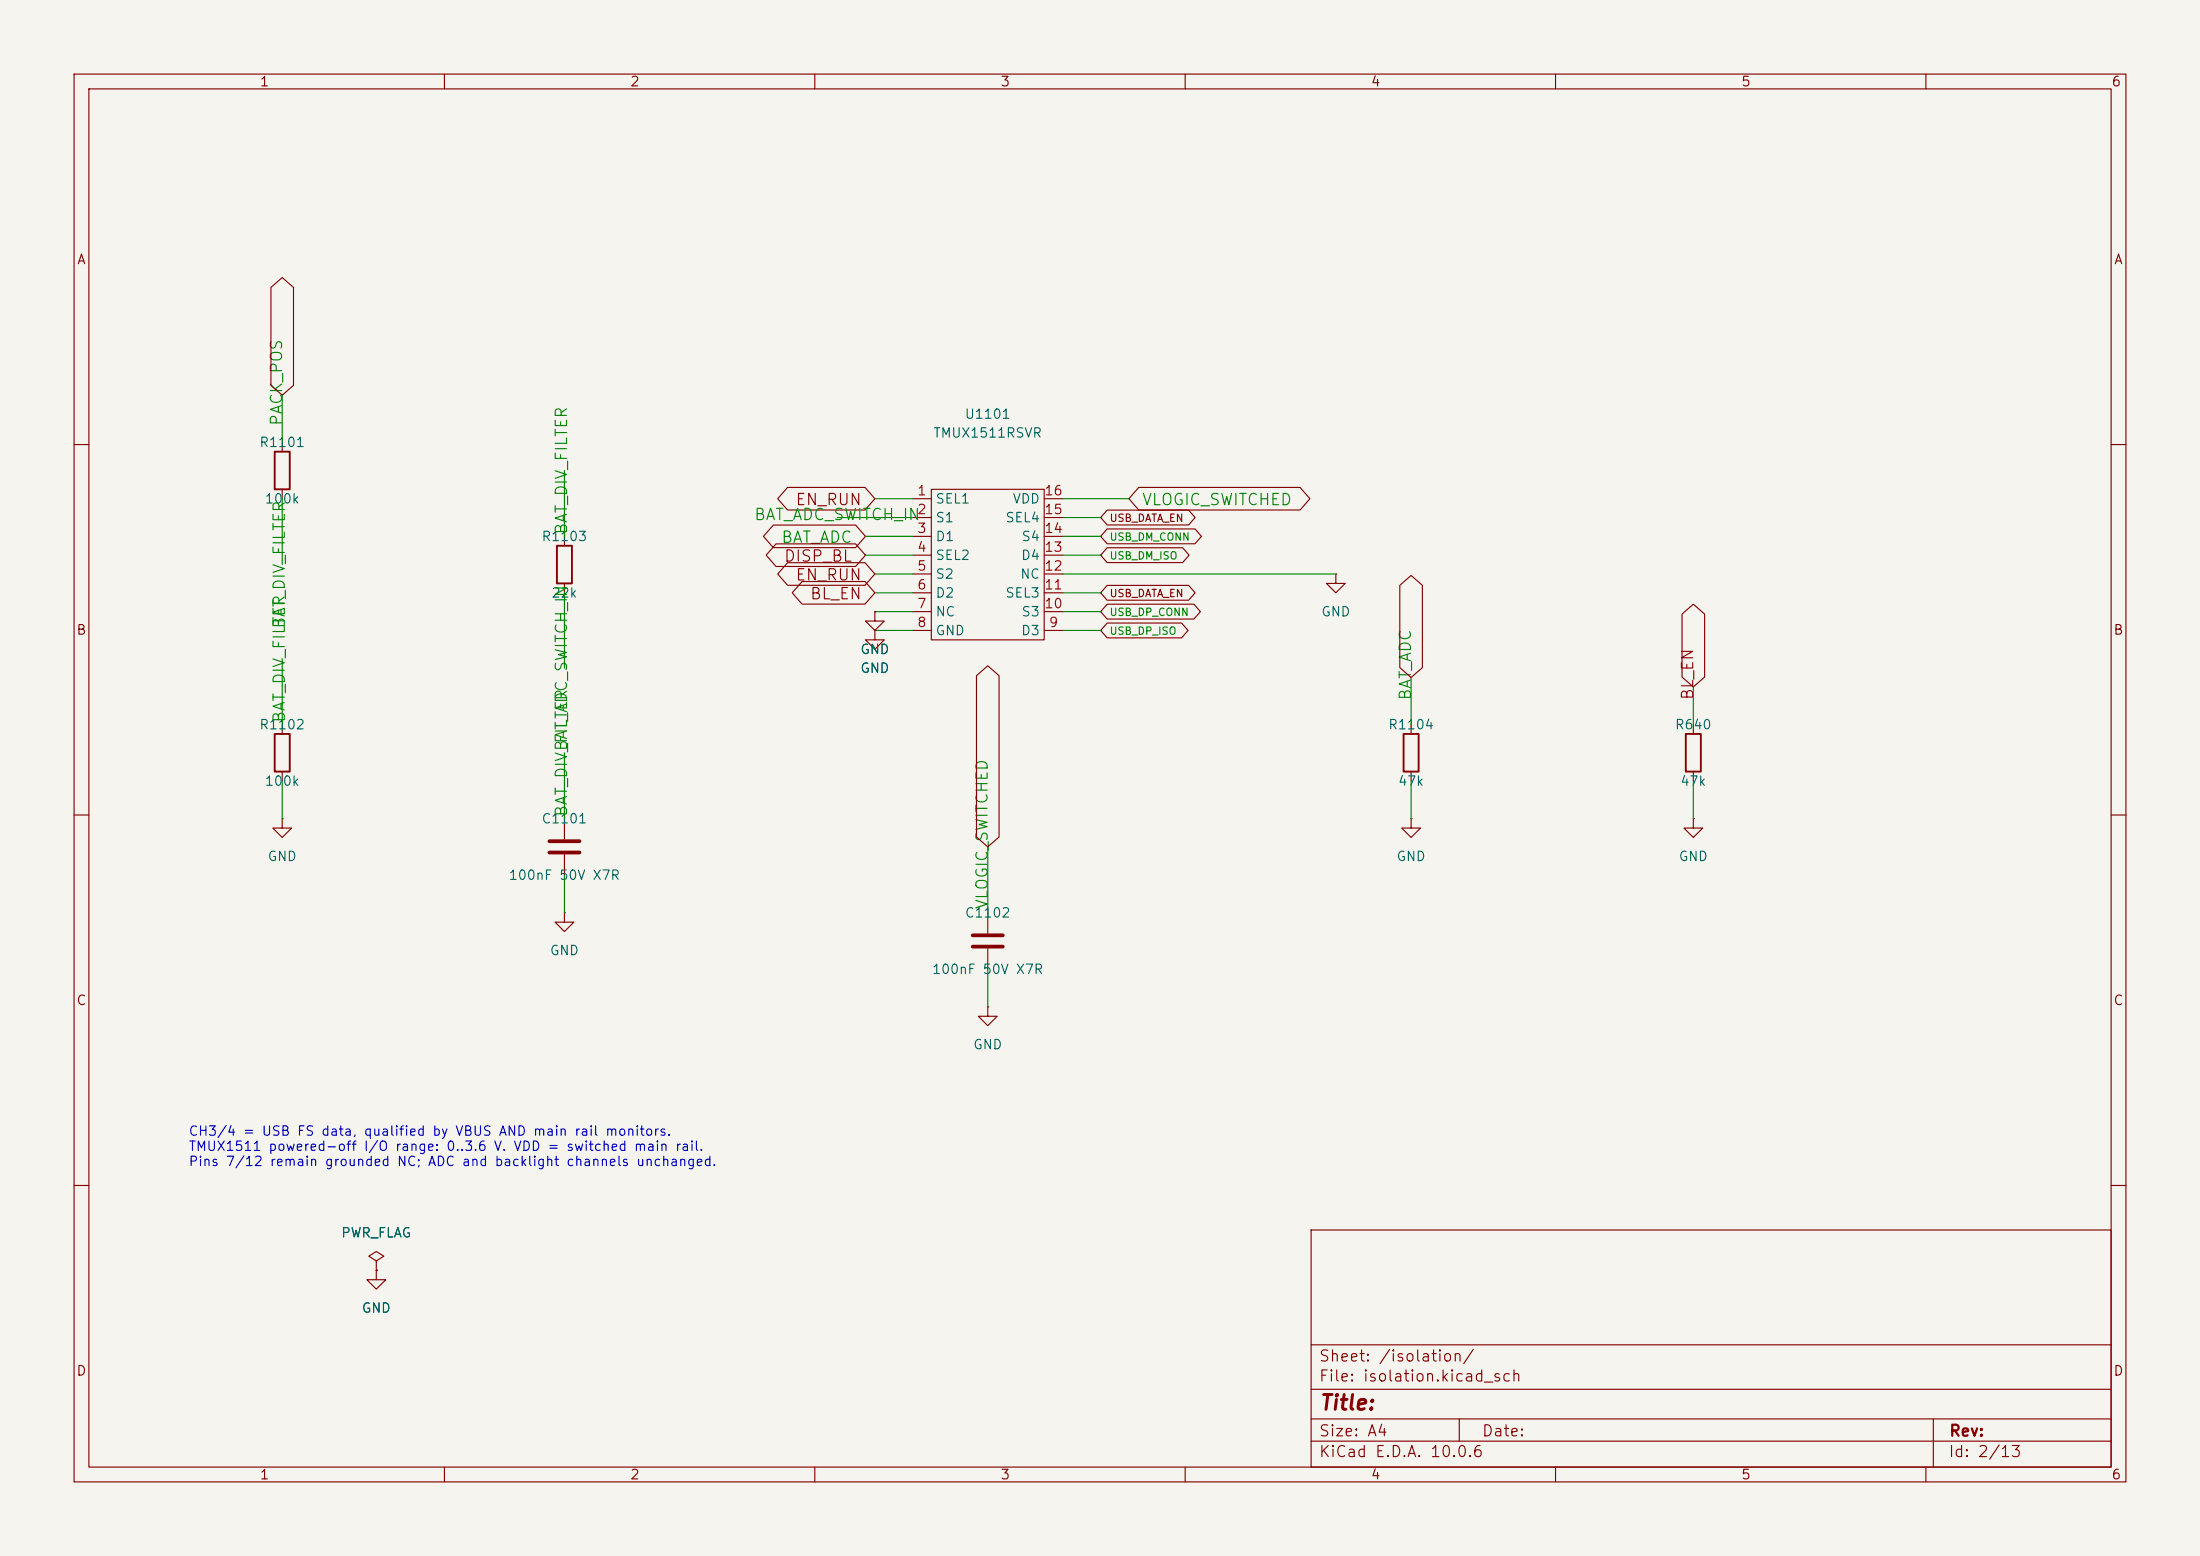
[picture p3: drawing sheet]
(kicad_sch
 (version 20260306)
 (generator "eeschema")
 (generator_version "10.0")
 (paper "A4")
 (lib_symbols
  (symbol "Device:C"
   (pin_numbers (hide yes))
   (pin_names
    (offset 0.254)) (exclude_from_sim no) (in_bom yes) (on_board yes)
   (in_pos_files yes)
   (duplicate_pin_numbers_are_jumpers no)
   (property "Reference" "C" (at 0.635 2.54 0) (show_name no) (do_not_autoplace no) (effects (font (size 1.27 1.27)) (justify left)))
   (property "Value" "C" (at 0.635 -2.54 0) (show_name no) (do_not_autoplace no) (effects (font (size 1.27 1.27)) (justify left)))
   (property "Footprint" "" (at 0.9652 -3.81 0) (show_name no) (do_not_autoplace no) (hide yes) (effects (font (size 1.27 1.27))))
   (property "Datasheet" "" (at 0 0 0) (show_name no) (do_not_autoplace no) (hide yes) (effects (font (size 1.27 1.27))))
   (property "Description" "Unpolarized capacitor" (at 0 0 0) (show_name no) (do_not_autoplace no) (hide yes) (effects (font (size 1.27 1.27))))
   (symbol "C_0_1"
    (polyline (pts (xy -2.032 0.762) (xy 2.032 0.762)) (stroke (width 0.508) (type default)) (fill (type none)))
    (polyline (pts (xy -2.032 -0.762) (xy 2.032 -0.762)) (stroke (width 0.508) (type default)) (fill (type none))))
   (symbol "C_1_1"
    (pin passive line (at 0 3.81 270) (length 2.794) (name "" (effects (font (size 1.27 1.27)))) (number "1" (effects (font (size 1.27 1.27)))))
    (pin passive line (at 0 -3.81 90) (length 2.794) (name "" (effects (font (size 1.27 1.27)))) (number "2" (effects (font (size 1.27 1.27))))))
   (embedded_fonts no))
  (symbol "Device:R"
   (pin_numbers (hide yes))
   (pin_names
    (offset 0)) (exclude_from_sim no) (in_bom yes) (on_board yes)
   (in_pos_files yes)
   (duplicate_pin_numbers_are_jumpers no)
   (property "Reference" "R" (at 2.032 0 90) (show_name no) (do_not_autoplace no) (effects (font (size 1.27 1.27))))
   (property "Value" "R" (at 0 0 90) (show_name no) (do_not_autoplace no) (effects (font (size 1.27 1.27))))
   (property "Footprint" "" (at -1.778 0 90) (show_name no) (do_not_autoplace no) (hide yes) (effects (font (size 1.27 1.27))))
   (property "Datasheet" "" (at 0 0 0) (show_name no) (do_not_autoplace no) (hide yes) (effects (font (size 1.27 1.27))))
   (property "Description" "Resistor" (at 0 0 0) (show_name no) (do_not_autoplace no) (hide yes) (effects (font (size 1.27 1.27))))
   (symbol "R_0_1"
    (rectangle (start -1.016 -2.54) (end 1.016 2.54) (stroke (width 0.254) (type default)) (fill (type none))))
   (symbol "R_1_1"
    (pin passive line (at 0 3.81 270) (length 1.27) (name "" (effects (font (size 1.27 1.27)))) (number "1" (effects (font (size 1.27 1.27)))))
    (pin passive line (at 0 -3.81 90) (length 1.27) (name "" (effects (font (size 1.27 1.27)))) (number "2" (effects (font (size 1.27 1.27))))))
   (embedded_fonts no))
  (symbol "Isolation:TMUX1511RSVR" (exclude_from_sim no) (in_bom yes) (on_board yes)
   (in_pos_files yes)
   (duplicate_pin_numbers_are_jumpers no)
   (property "Reference" "U" (at 0 0 0) (show_name no) (do_not_autoplace no) (effects (font (size 1.27 1.27))))
   (property "Value" "TMUX1511RSVR" (at 0 0 0) (show_name no) (do_not_autoplace no) (effects (font (size 1.27 1.27))))
   (property "Footprint" "" (at 0 0 0) (show_name no) (do_not_autoplace no) (hide yes) (effects (font (size 1.27 1.27))))
   (property "Datasheet" "https://www.ti.com/lit/ds/symlink/tmux1511.pdf" (at 0 0 0) (show_name no) (do_not_autoplace no) (hide yes) (effects (font (size 1.27 1.27))))
   (property "Description" "" (at 0 0 0) (show_name no) (do_not_autoplace no) (hide yes) (effects (font (size 1.27 1.27))))
   (symbol "TMUX1511RSVR_0_0"
    (pin input line (at -10.16 8.89 0) (length 2.54) (name "SEL1" (effects (font (size 1.27 1.27)))) (number "1" (effects (font (size 1.27 1.27)))))
    (pin passive line (at -10.16 6.35 0) (length 2.54) (name "S1" (effects (font (size 1.27 1.27)))) (number "2" (effects (font (size 1.27 1.27)))))
    (pin passive line (at -10.16 3.81 0) (length 2.54) (name "D1" (effects (font (size 1.27 1.27)))) (number "3" (effects (font (size 1.27 1.27)))))
    (pin input line (at -10.16 1.27 0) (length 2.54) (name "SEL2" (effects (font (size 1.27 1.27)))) (number "4" (effects (font (size 1.27 1.27)))))
    (pin passive line (at -10.16 -1.27 0) (length 2.54) (name "S2" (effects (font (size 1.27 1.27)))) (number "5" (effects (font (size 1.27 1.27)))))
    (pin passive line (at -10.16 -3.81 0) (length 2.54) (name "D2" (effects (font (size 1.27 1.27)))) (number "6" (effects (font (size 1.27 1.27)))))
    (pin passive line (at -10.16 -6.35 0) (length 2.54) (name "NC" (effects (font (size 1.27 1.27)))) (number "7" (effects (font (size 1.27 1.27)))))
    (pin power_in line (at -10.16 -8.89 0) (length 2.54) (name "GND" (effects (font (size 1.27 1.27)))) (number "8" (effects (font (size 1.27 1.27)))))
    (pin passive line (at 10.16 -8.89 180) (length 2.54) (name "D3" (effects (font (size 1.27 1.27)))) (number "9" (effects (font (size 1.27 1.27)))))
    (pin passive line (at 10.16 -6.35 180) (length 2.54) (name "S3" (effects (font (size 1.27 1.27)))) (number "10" (effects (font (size 1.27 1.27)))))
    (pin input line (at 10.16 -3.81 180) (length 2.54) (name "SEL3" (effects (font (size 1.27 1.27)))) (number "11" (effects (font (size 1.27 1.27)))))
    (pin passive line (at 10.16 -1.27 180) (length 2.54) (name "NC" (effects (font (size 1.27 1.27)))) (number "12" (effects (font (size 1.27 1.27)))))
    (pin passive line (at 10.16 1.27 180) (length 2.54) (name "D4" (effects (font (size 1.27 1.27)))) (number "13" (effects (font (size 1.27 1.27)))))
    (pin passive line (at 10.16 3.81 180) (length 2.54) (name "S4" (effects (font (size 1.27 1.27)))) (number "14" (effects (font (size 1.27 1.27)))))
    (pin input line (at 10.16 6.35 180) (length 2.54) (name "SEL4" (effects (font (size 1.27 1.27)))) (number "15" (effects (font (size 1.27 1.27)))))
    (pin power_in line (at 10.16 8.89 180) (length 2.54) (name "VDD" (effects (font (size 1.27 1.27)))) (number "16" (effects (font (size 1.27 1.27))))))
   (symbol "TMUX1511RSVR_0_1"
    (rectangle (start -7.62 10.16) (end 7.62 -10.16) (stroke (width 0) (type default)) (fill (type none))))
   (embedded_fonts no))
  (symbol "power:GND"
   (power global)
   (pin_numbers (hide yes))
   (pin_names
    (offset 0) (hide yes)) (exclude_from_sim no) (in_bom yes) (on_board yes)
   (in_pos_files yes)
   (duplicate_pin_numbers_are_jumpers no)
   (property "Reference" "#PWR" (at 0 -6.35 0) (show_name no) (do_not_autoplace no) (hide yes) (effects (font (size 1.27 1.27))))
   (property "Value" "GND" (at 0 -3.81 0) (show_name no) (do_not_autoplace no) (effects (font (size 1.27 1.27))))
   (property "Footprint" "" (at 0 0 0) (show_name no) (do_not_autoplace no) (hide yes) (effects (font (size 1.27 1.27))))
   (property "Datasheet" "" (at 0 0 0) (show_name no) (do_not_autoplace no) (hide yes) (effects (font (size 1.27 1.27))))
   (property "Description" "Power symbol creates a global label with name \"GND\" , ground" (at 0 0 0) (show_name no) (do_not_autoplace no) (hide yes) (effects (font (size 1.27 1.27))))
   (symbol "GND_0_1"
    (polyline (pts (xy 0 0) (xy 0 -1.27) (xy 1.27 -1.27) (xy 0 -2.54) (xy -1.27 -1.27) (xy 0 -1.27)) (stroke (width 0) (type default)) (fill (type none))))
   (symbol "GND_1_1"
    (pin power_in line (at 0 0 270) (length 0) (name "" (effects (font (size 1.27 1.27)))) (number "1" (effects (font (size 1.27 1.27))))))
   (embedded_fonts no))
  (symbol "power:PWR_FLAG"
   (power global)
   (pin_numbers (hide yes))
   (pin_names
    (offset 0) (hide yes)) (exclude_from_sim no) (in_bom yes) (on_board yes)
   (in_pos_files yes)
   (duplicate_pin_numbers_are_jumpers no)
   (property "Reference" "#FLG" (at 0 1.905 0) (show_name no) (do_not_autoplace no) (hide yes) (effects (font (size 1.27 1.27))))
   (property "Value" "PWR_FLAG" (at 0 3.81 0) (show_name no) (do_not_autoplace no) (effects (font (size 1.27 1.27))))
   (property "Footprint" "" (at 0 0 0) (show_name no) (do_not_autoplace no) (hide yes) (effects (font (size 1.27 1.27))))
   (property "Datasheet" "" (at 0 0 0) (show_name no) (do_not_autoplace no) (hide yes) (effects (font (size 1.27 1.27))))
   (property "Description" "Special symbol for telling ERC where power comes from" (at 0 0 0) (show_name no) (do_not_autoplace no) (hide yes) (effects (font (size 1.27 1.27))))
   (symbol "PWR_FLAG_0_0"
    (pin power_out line (at 0 0 90) (length 0) (name "" (effects (font (size 1.27 1.27)))) (number "1" (effects (font (size 1.27 1.27))))))
   (symbol "PWR_FLAG_0_1"
    (polyline (pts (xy 0 0) (xy 0 1.27) (xy -1.016 1.905) (xy 0 2.54) (xy 1.016 1.905) (xy 0 1.27)) (stroke (width 0) (type default)) (fill (type none))))
   (embedded_fonts no)))
 (wire (pts (xy 228.6 92.71) (xy 228.6 97.79)) (stroke (width 0) (type solid)))
 (wire (pts (xy 133.35 114.3) (xy 133.35 123.19)) (stroke (width 0) (type solid)))
 (wire (pts (xy 143.51 77.47) (xy 180.34 77.47)) (stroke (width 0) (type solid)))
 (wire (pts (xy 118.11 80.01) (xy 123.19 80.01)) (stroke (width 0) (type solid)))
 (wire (pts (xy 38.1 105.41) (xy 38.1 110.49)) (stroke (width 0) (type solid)))
 (wire (pts (xy 76.2 118.11) (xy 76.2 123.19)) (stroke (width 0) (type solid)))
 (wire (pts (xy 190.5 105.41) (xy 190.5 110.49)) (stroke (width 0) (type solid)))
 (wire (pts (xy 118.11 85.09) (xy 123.19 85.09)) (stroke (width 0) (type solid)))
 (wire (pts (xy 190.5 91.44) (xy 190.5 97.79)) (stroke (width 0) (type solid)))
 (wire (pts (xy 118.11 77.47) (xy 123.19 77.47)) (stroke (width 0) (type solid)))
 (wire (pts (xy 228.6 105.41) (xy 228.6 110.49)) (stroke (width 0) (type solid)))
 (wire (pts (xy 38.1 53.34) (xy 38.1 59.69)) (stroke (width 0) (type solid)))
 (wire (pts (xy 133.35 130.81) (xy 133.35 135.89)) (stroke (width 0) (type solid)))
 (wire (pts (xy 118.11 67.31) (xy 123.19 67.31)) (stroke (width 0) (type solid)))
 (wire (pts (xy 116.84 74.93) (xy 123.19 74.93)) (stroke (width 0) (type solid)))
 (wire (pts (xy 143.51 80.01) (xy 148.59 80.01)) (stroke (width 0) (type solid)))
 (wire (pts (xy 76.2 63.5) (xy 76.2 72.39)) (stroke (width 0) (type solid)))
 (wire (pts (xy 143.51 72.39) (xy 148.59 72.39)) (stroke (width 0) (type solid)))
 (wire (pts (xy 113.03 69.85) (xy 123.19 69.85)) (stroke (width 0) (type solid)))
 (wire (pts (xy 143.51 82.55) (xy 148.59 82.55)) (stroke (width 0) (type solid)))
 (wire (pts (xy 76.2 80.01) (xy 76.2 90.17)) (stroke (width 0) (type solid)))
 (wire (pts (xy 143.51 85.09) (xy 148.59 85.09)) (stroke (width 0) (type solid)))
 (wire (pts (xy 38.1 67.31) (xy 38.1 76.2)) (stroke (width 0) (type solid)))
 (wire (pts (xy 76.2 101.6) (xy 76.2 110.49)) (stroke (width 0) (type solid)))
 (wire (pts (xy 116.84 72.39) (xy 123.19 72.39)) (stroke (width 0) (type solid)))
 (wire (pts (xy 118.11 82.55) (xy 123.19 82.55)) (stroke (width 0) (type solid)))
 (wire (pts (xy 143.51 74.93) (xy 148.59 74.93)) (stroke (width 0) (type solid)))
 (wire (pts (xy 143.51 69.85) (xy 148.59 69.85)) (stroke (width 0) (type solid)))
 (wire (pts (xy 38.1 88.9) (xy 38.1 97.79)) (stroke (width 0) (type solid)))
 (wire (pts (xy 143.51 67.31) (xy 152.4 67.31)) (stroke (width 0) (type solid)))
 (label "BAT_DIV_FILTER" (at 38.1 76.2 90) (effects (font (size 1.524 1.524))))
 (label "BAT_DIV_FILTER" (at 38.1 88.9 90) (effects (font (size 1.524 1.524))))
 (label "BAT_ADC_SWITCH_IN" (at 76.2 90.17 90) (effects (font (size 1.524 1.524))))
 (label "BAT_DIV_FILTER" (at 76.2 101.6 90) (effects (font (size 1.524 1.524))))
 (label "BAT_ADC_SWITCH_IN" (at 113.03 69.85 0) (effects (font (size 1.524 1.524))))
 (label "BAT_DIV_FILTER" (at 76.2 63.5 90) (effects (font (size 1.524 1.524))))
 (global_label "BAT_ADC"
  (shape bidirectional) (at 116.84 72.39 180) (effects (font (size 1.524 1.524)) (justify right))
  (property "Intersheetrefs" "${INTERSHEET_REFS}" (at 116.84 72.39 0) (hide yes) (show_name no) (do_not_autoplace no) (effects (font (size 1.27 1.27)))))
 (global_label "EN_RUN"
  (shape bidirectional) (at 118.11 67.31 180) (effects (font (size 1.524 1.524)) (justify right))
  (property "Intersheetrefs" "${INTERSHEET_REFS}" (at 118.11 67.31 0) (hide yes) (show_name no) (do_not_autoplace no) (effects (font (size 1.27 1.27)))))
 (global_label "VLOGIC_SWITCHED"
  (shape bidirectional) (at 152.4 67.31 0) (effects (font (size 1.524 1.524)) (justify left))
  (property "Intersheetrefs" "${INTERSHEET_REFS}" (at 152.4 67.31 0) (hide yes) (show_name no) (do_not_autoplace no) (effects (font (size 1.27 1.27)))))
 (global_label "BL_EN"
  (shape bidirectional) (at 118.11 80.01 180) (effects (font (size 1.524 1.524)) (justify right))
  (property "Intersheetrefs" "${INTERSHEET_REFS}" (at 118.11 80.01 0) (hide yes) (show_name no) (do_not_autoplace no) (effects (font (size 1.27 1.27)))))
 (global_label "VLOGIC_SWITCHED"
  (shape bidirectional) (at 133.35 114.3 90) (effects (font (size 1.524 1.524)) (justify bottom))
  (property "Intersheetrefs" "${INTERSHEET_REFS}" (at 133.35 114.3 0) (hide yes) (show_name no) (do_not_autoplace no) (effects (font (size 1.27 1.27)))))
 (global_label "BL_EN"
  (shape bidirectional) (at 228.6 92.71 90) (effects (font (size 1.524 1.524)) (justify bottom))
  (property "Intersheetrefs" "${INTERSHEET_REFS}" (at 228.6 92.71 0) (hide yes) (show_name no) (do_not_autoplace no) (effects (font (size 1.27 1.27)))))
 (global_label "EN_RUN"
  (shape bidirectional) (at 118.11 77.47 180) (effects (font (size 1.524 1.524)) (justify right))
  (property "Intersheetrefs" "${INTERSHEET_REFS}" (at 118.11 77.47 0) (hide yes) (show_name no) (do_not_autoplace no) (effects (font (size 1.27 1.27)))))
 (global_label "DISP_BL"
  (shape bidirectional) (at 116.84 74.93 180) (effects (font (size 1.524 1.524)) (justify right))
  (property "Intersheetrefs" "${INTERSHEET_REFS}" (at 116.84 74.93 0) (hide yes) (show_name no) (do_not_autoplace no) (effects (font (size 1.27 1.27)))))
 (global_label "BAT_ADC"
  (shape bidirectional) (at 190.5 91.44 90) (effects (font (size 1.524 1.524)) (justify bottom))
  (property "Intersheetrefs" "${INTERSHEET_REFS}" (at 190.5 91.44 0) (hide yes) (show_name no) (do_not_autoplace no) (effects (font (size 1.27 1.27)))))
 (global_label "PACK_POS"
  (shape bidirectional) (at 38.1 53.34 90) (effects (font (size 1.524 1.524)) (justify bottom))
  (property "Intersheetrefs" "${INTERSHEET_REFS}" (at 38.1 53.34 0) (hide yes) (show_name no) (do_not_autoplace no) (effects (font (size 1.27 1.27)))))
 (symbol
  (lib_id "power:GND") (at 38.1 110.49 0) (unit 1)
  (body_style 1) (exclude_from_sim no) (in_bom yes) (on_board yes)
  (in_pos_files yes) (dnp no)
  (property "Reference" "#PWR8000" (at 38.1 116.84 0) (hide yes) (show_name no) (do_not_autoplace no) (effects (font (size 1.27 1.27))))
  (property "Value" "GND" (at 38.1 115.57 0) (show_name no) (do_not_autoplace no) (effects (font (size 1.27 1.27))))
  (property "Footprint" "" (at 38.1 110.49 0) (hide yes) (show_name no) (do_not_autoplace no) (effects (font (size 1.27 1.27))))
  (property "Datasheet" "" (at 38.1 110.49 0) (hide yes) (show_name no) (do_not_autoplace no) (effects (font (size 1.27 1.27))))
  (property "Description" "" (at 38.1 110.49 0) (show_name no) (do_not_autoplace no) (effects (font (size 1.27 1.27)))) (pin "1"))
 (symbol
  (lib_id "Device:R") (at 38.1 63.5 0) (unit 1)
  (body_style 1) (exclude_from_sim no) (in_bom yes) (on_board yes)
  (in_pos_files yes) (dnp no)
  (property "Reference" "R1101" (at 38.1 59.69 0) (show_name no) (do_not_autoplace no) (effects (font (size 1.27 1.27))))
  (property "Value" "100k" (at 38.1 67.31 0) (show_name no) (do_not_autoplace no) (effects (font (size 1.27 1.27))))
  (property "Footprint" "Resistor_SMD:R_0603_1608Metric" (at 38.1 63.5 0) (hide yes) (show_name no) (do_not_autoplace no) (effects (font (size 1.27 1.27))))
  (property "Datasheet" "" (at 38.1 63.5 0) (hide yes) (show_name no) (do_not_autoplace no) (effects (font (size 1.27 1.27))))
  (property "Description" "" (at 38.1 63.5 0) (show_name no) (do_not_autoplace no) (effects (font (size 1.27 1.27))))
  (property "MPN" "0603WAF1003T5E" (at 38.1 63.5 0) (hide yes) (show_name no) (do_not_autoplace no) (effects (font (size 1.27 1.27))))
  (property "LCSC" "C25803" (at 38.1 63.5 0) (hide yes) (show_name no) (do_not_autoplace no) (effects (font (size 1.27 1.27)))) (pin "1") (pin "2"))
 (symbol
  (lib_id "Device:R") (at 38.1 101.6 0) (unit 1)
  (body_style 1) (exclude_from_sim no) (in_bom yes) (on_board yes)
  (in_pos_files yes) (dnp no)
  (property "Reference" "R1102" (at 38.1 97.79 0) (show_name no) (do_not_autoplace no) (effects (font (size 1.27 1.27))))
  (property "Value" "100k" (at 38.1 105.41 0) (show_name no) (do_not_autoplace no) (effects (font (size 1.27 1.27))))
  (property "Footprint" "Resistor_SMD:R_0603_1608Metric" (at 38.1 101.6 0) (hide yes) (show_name no) (do_not_autoplace no) (effects (font (size 1.27 1.27))))
  (property "Datasheet" "" (at 38.1 101.6 0) (hide yes) (show_name no) (do_not_autoplace no) (effects (font (size 1.27 1.27))))
  (property "Description" "" (at 38.1 101.6 0) (show_name no) (do_not_autoplace no) (effects (font (size 1.27 1.27))))
  (property "MPN" "0603WAF1003T5E" (at 38.1 101.6 0) (hide yes) (show_name no) (do_not_autoplace no) (effects (font (size 1.27 1.27))))
  (property "LCSC" "C25803" (at 38.1 101.6 0) (hide yes) (show_name no) (do_not_autoplace no) (effects (font (size 1.27 1.27)))) (pin "1") (pin "2"))
 (symbol
  (lib_id "power:GND") (at 76.2 123.19 0) (unit 1)
  (body_style 1) (exclude_from_sim no) (in_bom yes) (on_board yes)
  (in_pos_files yes) (dnp no)
  (property "Reference" "#PWR8004" (at 76.2 129.54 0) (hide yes) (show_name no) (do_not_autoplace no) (effects (font (size 1.27 1.27))))
  (property "Value" "GND" (at 76.2 128.27 0) (show_name no) (do_not_autoplace no) (effects (font (size 1.27 1.27))))
  (property "Footprint" "" (at 76.2 123.19 0) (hide yes) (show_name no) (do_not_autoplace no) (effects (font (size 1.27 1.27))))
  (property "Datasheet" "" (at 76.2 123.19 0) (hide yes) (show_name no) (do_not_autoplace no) (effects (font (size 1.27 1.27))))
  (property "Description" "" (at 76.2 123.19 0) (show_name no) (do_not_autoplace no) (effects (font (size 1.27 1.27)))) (pin "1"))
 (symbol
  (lib_id "Device:R") (at 76.2 76.2 0) (unit 1)
  (body_style 1) (exclude_from_sim no) (in_bom yes) (on_board yes)
  (in_pos_files yes) (dnp no)
  (property "Reference" "R1103" (at 76.2 72.39 0) (show_name no) (do_not_autoplace no) (effects (font (size 1.27 1.27))))
  (property "Value" "22k" (at 76.2 80.01 0) (show_name no) (do_not_autoplace no) (effects (font (size 1.27 1.27))))
  (property "Footprint" "Resistor_SMD:R_0603_1608Metric" (at 76.2 76.2 0) (hide yes) (show_name no) (do_not_autoplace no) (effects (font (size 1.27 1.27))))
  (property "Datasheet" "" (at 76.2 76.2 0) (hide yes) (show_name no) (do_not_autoplace no) (effects (font (size 1.27 1.27))))
  (property "Description" "" (at 76.2 76.2 0) (show_name no) (do_not_autoplace no) (effects (font (size 1.27 1.27))))
  (property "MPN" "0603WAF2202T5E" (at 76.2 76.2 0) (hide yes) (show_name no) (do_not_autoplace no) (effects (font (size 1.27 1.27))))
  (property "LCSC" "C31850" (at 76.2 76.2 0) (hide yes) (show_name no) (do_not_autoplace no) (effects (font (size 1.27 1.27)))) (pin "2") (pin "1"))
 (symbol
  (lib_id "Isolation:TMUX1511RSVR") (at 133.35 76.2 0) (unit 1)
  (body_style 1) (exclude_from_sim no) (in_bom yes) (on_board yes)
  (in_pos_files yes) (dnp no)
  (property "Reference" "U1101" (at 133.35 55.88 0) (show_name no) (do_not_autoplace no) (effects (font (size 1.27 1.27))))
  (property "Value" "TMUX1511RSVR" (at 133.35 58.42 0) (show_name no) (do_not_autoplace no) (effects (font (size 1.27 1.27))))
  (property "Footprint" "IsolationCandidates:TI_RSV0016A_UQFN16_1.8x2.6mm_P0.4mm_Vendor" (at 133.35 76.2 0) (hide yes) (show_name no) (do_not_autoplace no) (effects (font (size 1.27 1.27))))
  (property "Datasheet" "" (at 133.35 76.2 0) (hide yes) (show_name no) (do_not_autoplace no) (effects (font (size 1.27 1.27))))
  (property "Description" "" (at 133.35 76.2 0) (show_name no) (do_not_autoplace no) (effects (font (size 1.27 1.27))))
  (property "MPN" "TMUX1511RSVR" (at 133.35 76.2 0) (hide yes) (show_name no) (do_not_autoplace no) (effects (font (size 1.27 1.27))))
  (property "LCSC" "C2673275" (at 133.35 76.2 0) (hide yes) (show_name no) (do_not_autoplace no) (effects (font (size 1.27 1.27)))) (pin "1") (pin "3") (pin "10") (pin "12") (pin "7") (pin "4") (pin "9") (pin "2") (pin "6") (pin "14") (pin "13") (pin "11") (pin "8") (pin "5") (pin "16") (pin "15"))
 (symbol
  (lib_id "Device:R") (at 228.6 101.6 0) (unit 1)
  (body_style 1) (exclude_from_sim no) (in_bom yes) (on_board yes)
  (in_pos_files yes) (dnp no)
  (property "Reference" "R640" (at 228.6 97.79 0) (show_name no) (do_not_autoplace no) (effects (font (size 1.27 1.27))))
  (property "Value" "47k" (at 228.6 105.41 0) (show_name no) (do_not_autoplace no) (effects (font (size 1.27 1.27))))
  (property "Footprint" "Resistor_SMD:R_0603_1608Metric" (at 228.6 101.6 0) (hide yes) (show_name no) (do_not_autoplace no) (effects (font (size 1.27 1.27))))
  (property "Datasheet" "" (at 228.6 101.6 0) (hide yes) (show_name no) (do_not_autoplace no) (effects (font (size 1.27 1.27))))
  (property "Description" "" (at 228.6 101.6 0) (show_name no) (do_not_autoplace no) (effects (font (size 1.27 1.27))))
  (property "MPN" "0603WAF4702T5E" (at 228.6 101.6 0) (hide yes) (show_name no) (do_not_autoplace no) (effects (font (size 1.27 1.27))))
  (property "LCSC" "C25819" (at 228.6 101.6 0) (hide yes) (show_name no) (do_not_autoplace no) (effects (font (size 1.27 1.27)))) (pin "2") (pin "1"))
 (symbol
  (lib_id "power:PWR_FLAG") (at 50.8 171.45 0) (unit 1)
  (body_style 1) (exclude_from_sim no) (in_bom yes) (on_board yes)
  (in_pos_files yes) (dnp no)
  (property "Reference" "#PWR8005" (at 50.8 165.1 0) (hide yes) (show_name no) (do_not_autoplace no) (effects (font (size 1.27 1.27))))
  (property "Value" "PWR_FLAG" (at 50.8 166.37 0) (show_name no) (do_not_autoplace no) (effects (font (size 1.27 1.27))))
  (property "Footprint" "" (at 50.8 171.45 0) (hide yes) (show_name no) (do_not_autoplace no) (effects (font (size 1.27 1.27))))
  (property "Datasheet" "" (at 50.8 171.45 0) (hide yes) (show_name no) (do_not_autoplace no) (effects (font (size 1.27 1.27))))
  (property "Description" "" (at 50.8 171.45 0) (show_name no) (do_not_autoplace no) (effects (font (size 1.27 1.27)))) (pin "1"))
 (symbol
  (lib_id "Device:R") (at 190.5 101.6 0) (unit 1)
  (body_style 1) (exclude_from_sim no) (in_bom yes) (on_board yes)
  (in_pos_files yes) (dnp no)
  (property "Reference" "R1104" (at 190.5 97.79 0) (show_name no) (do_not_autoplace no) (effects (font (size 1.27 1.27))))
  (property "Value" "47k" (at 190.5 105.41 0) (show_name no) (do_not_autoplace no) (effects (font (size 1.27 1.27))))
  (property "Footprint" "Resistor_SMD:R_0603_1608Metric" (at 190.5 101.6 0) (hide yes) (show_name no) (do_not_autoplace no) (effects (font (size 1.27 1.27))))
  (property "Datasheet" "" (at 190.5 101.6 0) (hide yes) (show_name no) (do_not_autoplace no) (effects (font (size 1.27 1.27))))
  (property "Description" "" (at 190.5 101.6 0) (show_name no) (do_not_autoplace no) (effects (font (size 1.27 1.27))))
  (property "MPN" "0603WAF4702T5E" (at 190.5 101.6 0) (hide yes) (show_name no) (do_not_autoplace no) (effects (font (size 1.27 1.27))))
  (property "LCSC" "C25819" (at 190.5 101.6 0) (hide yes) (show_name no) (do_not_autoplace no) (effects (font (size 1.27 1.27)))) (pin "2") (pin "1"))
 (symbol
  (lib_id "Device:C") (at 133.35 127 0) (unit 1)
  (body_style 1) (exclude_from_sim no) (in_bom yes) (on_board yes)
  (in_pos_files yes) (dnp no)
  (property "Reference" "C1102" (at 133.35 123.19 0) (show_name no) (do_not_autoplace no) (effects (font (size 1.27 1.27))))
  (property "Value" "100nF 50V X7R" (at 133.35 130.81 0) (show_name no) (do_not_autoplace no) (effects (font (size 1.27 1.27))))
  (property "Footprint" "Capacitor_SMD:C_0603_1608Metric" (at 133.35 127 0) (hide yes) (show_name no) (do_not_autoplace no) (effects (font (size 1.27 1.27))))
  (property "Datasheet" "" (at 133.35 127 0) (hide yes) (show_name no) (do_not_autoplace no) (effects (font (size 1.27 1.27))))
  (property "Description" "" (at 133.35 127 0) (show_name no) (do_not_autoplace no) (effects (font (size 1.27 1.27))))
  (property "MPN" "CC0603KRX7R9BB104" (at 133.35 127 0) (hide yes) (show_name no) (do_not_autoplace no) (effects (font (size 1.27 1.27))))
  (property "LCSC" "C14663" (at 133.35 127 0) (hide yes) (show_name no) (do_not_autoplace no) (effects (font (size 1.27 1.27)))) (pin "1") (pin "2"))
 (symbol
  (lib_id "power:GND") (at 228.6 110.49 0) (unit 1)
  (body_style 1) (exclude_from_sim no) (in_bom yes) (on_board yes)
  (in_pos_files yes) (dnp no)
  (property "Reference" "#PWR8007" (at 228.6 116.84 0) (hide yes) (show_name no) (do_not_autoplace no) (effects (font (size 1.27 1.27))))
  (property "Value" "GND" (at 228.6 115.57 0) (show_name no) (do_not_autoplace no) (effects (font (size 1.27 1.27))))
  (property "Footprint" "" (at 228.6 110.49 0) (hide yes) (show_name no) (do_not_autoplace no) (effects (font (size 1.27 1.27))))
  (property "Datasheet" "" (at 228.6 110.49 0) (hide yes) (show_name no) (do_not_autoplace no) (effects (font (size 1.27 1.27))))
  (property "Description" "" (at 228.6 110.49 0) (show_name no) (do_not_autoplace no) (effects (font (size 1.27 1.27)))) (pin "1"))
 (symbol
  (lib_id "Device:C") (at 76.2 114.3 0) (unit 1)
  (body_style 1) (exclude_from_sim no) (in_bom yes) (on_board yes)
  (in_pos_files yes) (dnp no)
  (property "Reference" "C1101" (at 76.2 110.49 0) (show_name no) (do_not_autoplace no) (effects (font (size 1.27 1.27))))
  (property "Value" "100nF 50V X7R" (at 76.2 118.11 0) (show_name no) (do_not_autoplace no) (effects (font (size 1.27 1.27))))
  (property "Footprint" "Capacitor_SMD:C_0603_1608Metric" (at 76.2 114.3 0) (hide yes) (show_name no) (do_not_autoplace no) (effects (font (size 1.27 1.27))))
  (property "Datasheet" "" (at 76.2 114.3 0) (hide yes) (show_name no) (do_not_autoplace no) (effects (font (size 1.27 1.27))))
  (property "Description" "" (at 76.2 114.3 0) (show_name no) (do_not_autoplace no) (effects (font (size 1.27 1.27))))
  (property "MPN" "CC0603KRX7R9BB104" (at 76.2 114.3 0) (hide yes) (show_name no) (do_not_autoplace no) (effects (font (size 1.27 1.27))))
  (property "LCSC" "C14663" (at 76.2 114.3 0) (hide yes) (show_name no) (do_not_autoplace no) (effects (font (size 1.27 1.27)))) (pin "1") (pin "2"))
 (symbol
  (lib_id "power:GND") (at 133.35 135.89 0) (unit 1)
  (body_style 1) (exclude_from_sim no) (in_bom yes) (on_board yes)
  (in_pos_files yes) (dnp no)
  (property "Reference" "#PWR8008" (at 133.35 142.24 0) (hide yes) (show_name no) (do_not_autoplace no) (effects (font (size 1.27 1.27))))
  (property "Value" "GND" (at 133.35 140.97 0) (show_name no) (do_not_autoplace no) (effects (font (size 1.27 1.27))))
  (property "Footprint" "" (at 133.35 135.89 0) (hide yes) (show_name no) (do_not_autoplace no) (effects (font (size 1.27 1.27))))
  (property "Datasheet" "" (at 133.35 135.89 0) (hide yes) (show_name no) (do_not_autoplace no) (effects (font (size 1.27 1.27))))
  (property "Description" "" (at 133.35 135.89 0) (show_name no) (do_not_autoplace no) (effects (font (size 1.27 1.27)))) (pin "1"))
 (symbol
  (lib_id "power:GND") (at 190.5 110.49 0) (unit 1)
  (body_style 1) (exclude_from_sim no) (in_bom yes) (on_board yes)
  (in_pos_files yes) (dnp no)
  (property "Reference" "#PWR8009" (at 190.5 116.84 0) (hide yes) (show_name no) (do_not_autoplace no) (effects (font (size 1.27 1.27))))
  (property "Value" "GND" (at 190.5 115.57 0) (show_name no) (do_not_autoplace no) (effects (font (size 1.27 1.27))))
  (property "Footprint" "" (at 190.5 110.49 0) (hide yes) (show_name no) (do_not_autoplace no) (effects (font (size 1.27 1.27))))
  (property "Datasheet" "" (at 190.5 110.49 0) (hide yes) (show_name no) (do_not_autoplace no) (effects (font (size 1.27 1.27))))
  (property "Description" "" (at 190.5 110.49 0) (show_name no) (do_not_autoplace no) (effects (font (size 1.27 1.27)))) (pin "1"))
 (symbol
  (lib_id "power:GND") (at 180.34 77.47 0) (unit 1)
  (body_style 1) (exclude_from_sim no) (in_bom yes) (on_board yes)
  (in_pos_files yes) (dnp no)
  (property "Reference" "#PWR8010" (at 180.34 83.82 0) (hide yes) (show_name no) (do_not_autoplace no) (effects (font (size 1.27 1.27))))
  (property "Value" "GND" (at 180.34 82.55 0) (show_name no) (do_not_autoplace no) (effects (font (size 1.27 1.27))))
  (property "Footprint" "" (at 180.34 77.47 0) (hide yes) (show_name no) (do_not_autoplace no) (effects (font (size 1.27 1.27))))
  (property "Datasheet" "" (at 180.34 77.47 0) (hide yes) (show_name no) (do_not_autoplace no) (effects (font (size 1.27 1.27))))
  (property "Description" "" (at 180.34 77.47 0) (show_name no) (do_not_autoplace no) (effects (font (size 1.27 1.27)))) (pin "1"))
 (symbol
  (lib_id "power:GND") (at 118.11 82.55 0) (unit 1)
  (body_style 1) (exclude_from_sim no) (in_bom yes) (on_board yes)
  (in_pos_files yes) (dnp no)
  (property "Reference" "#PWR8012" (at 118.11 88.9 0) (hide yes) (show_name no) (do_not_autoplace no) (effects (font (size 1.27 1.27))))
  (property "Value" "GND" (at 118.11 87.63 0) (show_name no) (do_not_autoplace no) (effects (font (size 1.27 1.27))))
  (property "Footprint" "" (at 118.11 82.55 0) (hide yes) (show_name no) (do_not_autoplace no) (effects (font (size 1.27 1.27))))
  (property "Datasheet" "" (at 118.11 82.55 0) (hide yes) (show_name no) (do_not_autoplace no) (effects (font (size 1.27 1.27))))
  (property "Description" "" (at 118.11 82.55 0) (show_name no) (do_not_autoplace no) (effects (font (size 1.27 1.27)))) (pin "1"))
 (symbol
  (lib_id "power:GND") (at 118.11 85.09 0) (unit 1)
  (body_style 1) (exclude_from_sim no) (in_bom yes) (on_board yes)
  (in_pos_files yes) (dnp no)
  (property "Reference" "#PWR8014" (at 118.11 91.44 0) (hide yes) (show_name no) (do_not_autoplace no) (effects (font (size 1.27 1.27))))
  (property "Value" "GND" (at 118.11 90.17 0) (show_name no) (do_not_autoplace no) (effects (font (size 1.27 1.27))))
  (property "Footprint" "" (at 118.11 85.09 0) (hide yes) (show_name no) (do_not_autoplace no) (effects (font (size 1.27 1.27))))
  (property "Datasheet" "" (at 118.11 85.09 0) (hide yes) (show_name no) (do_not_autoplace no) (effects (font (size 1.27 1.27))))
  (property "Description" "" (at 118.11 85.09 0) (show_name no) (do_not_autoplace no) (effects (font (size 1.27 1.27)))) (pin "1"))
 (sheet_instances (path ""
   (page "1")))
 (symbol
  (lib_id "power:GND") (at 50.8 171.45 0) (unit 1)
  (body_style 1) (exclude_from_sim no) (in_bom yes) (on_board yes)
  (in_pos_files yes) (dnp no)
  (property "Reference" "#PWR8999" (at 50.800000000000004 177.79999999999995 0) (hide yes) (show_name no) (do_not_autoplace no) (effects (font (size 1.27 1.27))))
  (property "Value" "GND" (at 50.800000000000004 176.52999999999997 0) (show_name no) (do_not_autoplace no) (effects (font (size 1.27 1.27))))
  (property "Footprint" "" (at 50.800000000000004 171.45 0) (hide yes) (show_name no) (do_not_autoplace no) (effects (font (size 1.27 1.27))))
  (property "Datasheet" "" (at 50.800000000000004 171.45 0) (hide yes) (show_name no) (do_not_autoplace no) (effects (font (size 1.27 1.27))))
  (property "Description" "" (at 50.800000000000004 171.45 0) (show_name no) (do_not_autoplace no) (effects (font (size 1.27 1.27)))) (pin "1"))
 (global_label "USB_DP_ISO"
  (shape bidirectional) (at 148.59 85.09 0) (effects (font (size 1 1)) (justify left)))
 (global_label "USB_DP_CONN"
  (shape bidirectional) (at 148.59 82.55 0) (effects (font (size 1 1)) (justify left)))
 (global_label "USB_DATA_EN"
  (shape bidirectional) (at 148.59 80.01 0) (effects (font (size 1 1)) (justify left)))
 (global_label "USB_DM_ISO"
  (shape bidirectional) (at 148.59 74.93 0) (effects (font (size 1 1)) (justify left)))
 (global_label "USB_DM_CONN"
  (shape bidirectional) (at 148.59 72.39 0) (effects (font (size 1 1)) (justify left)))
 (global_label "USB_DATA_EN"
  (shape bidirectional) (at 148.59 69.85 0) (effects (font (size 1 1)) (justify left)))
 (text "CH3/4 = USB FS data, qualified by VBUS AND main rail monitors.\nTMUX1511 powered-off I/O range: 0..3.6 V. VDD = switched main rail.\nPins 7/12 remain grounded NC; ADC and backlight channels unchanged." (at 25.4 154.94 0) (effects (font (size 1.27 1.27)) (justify left))))
